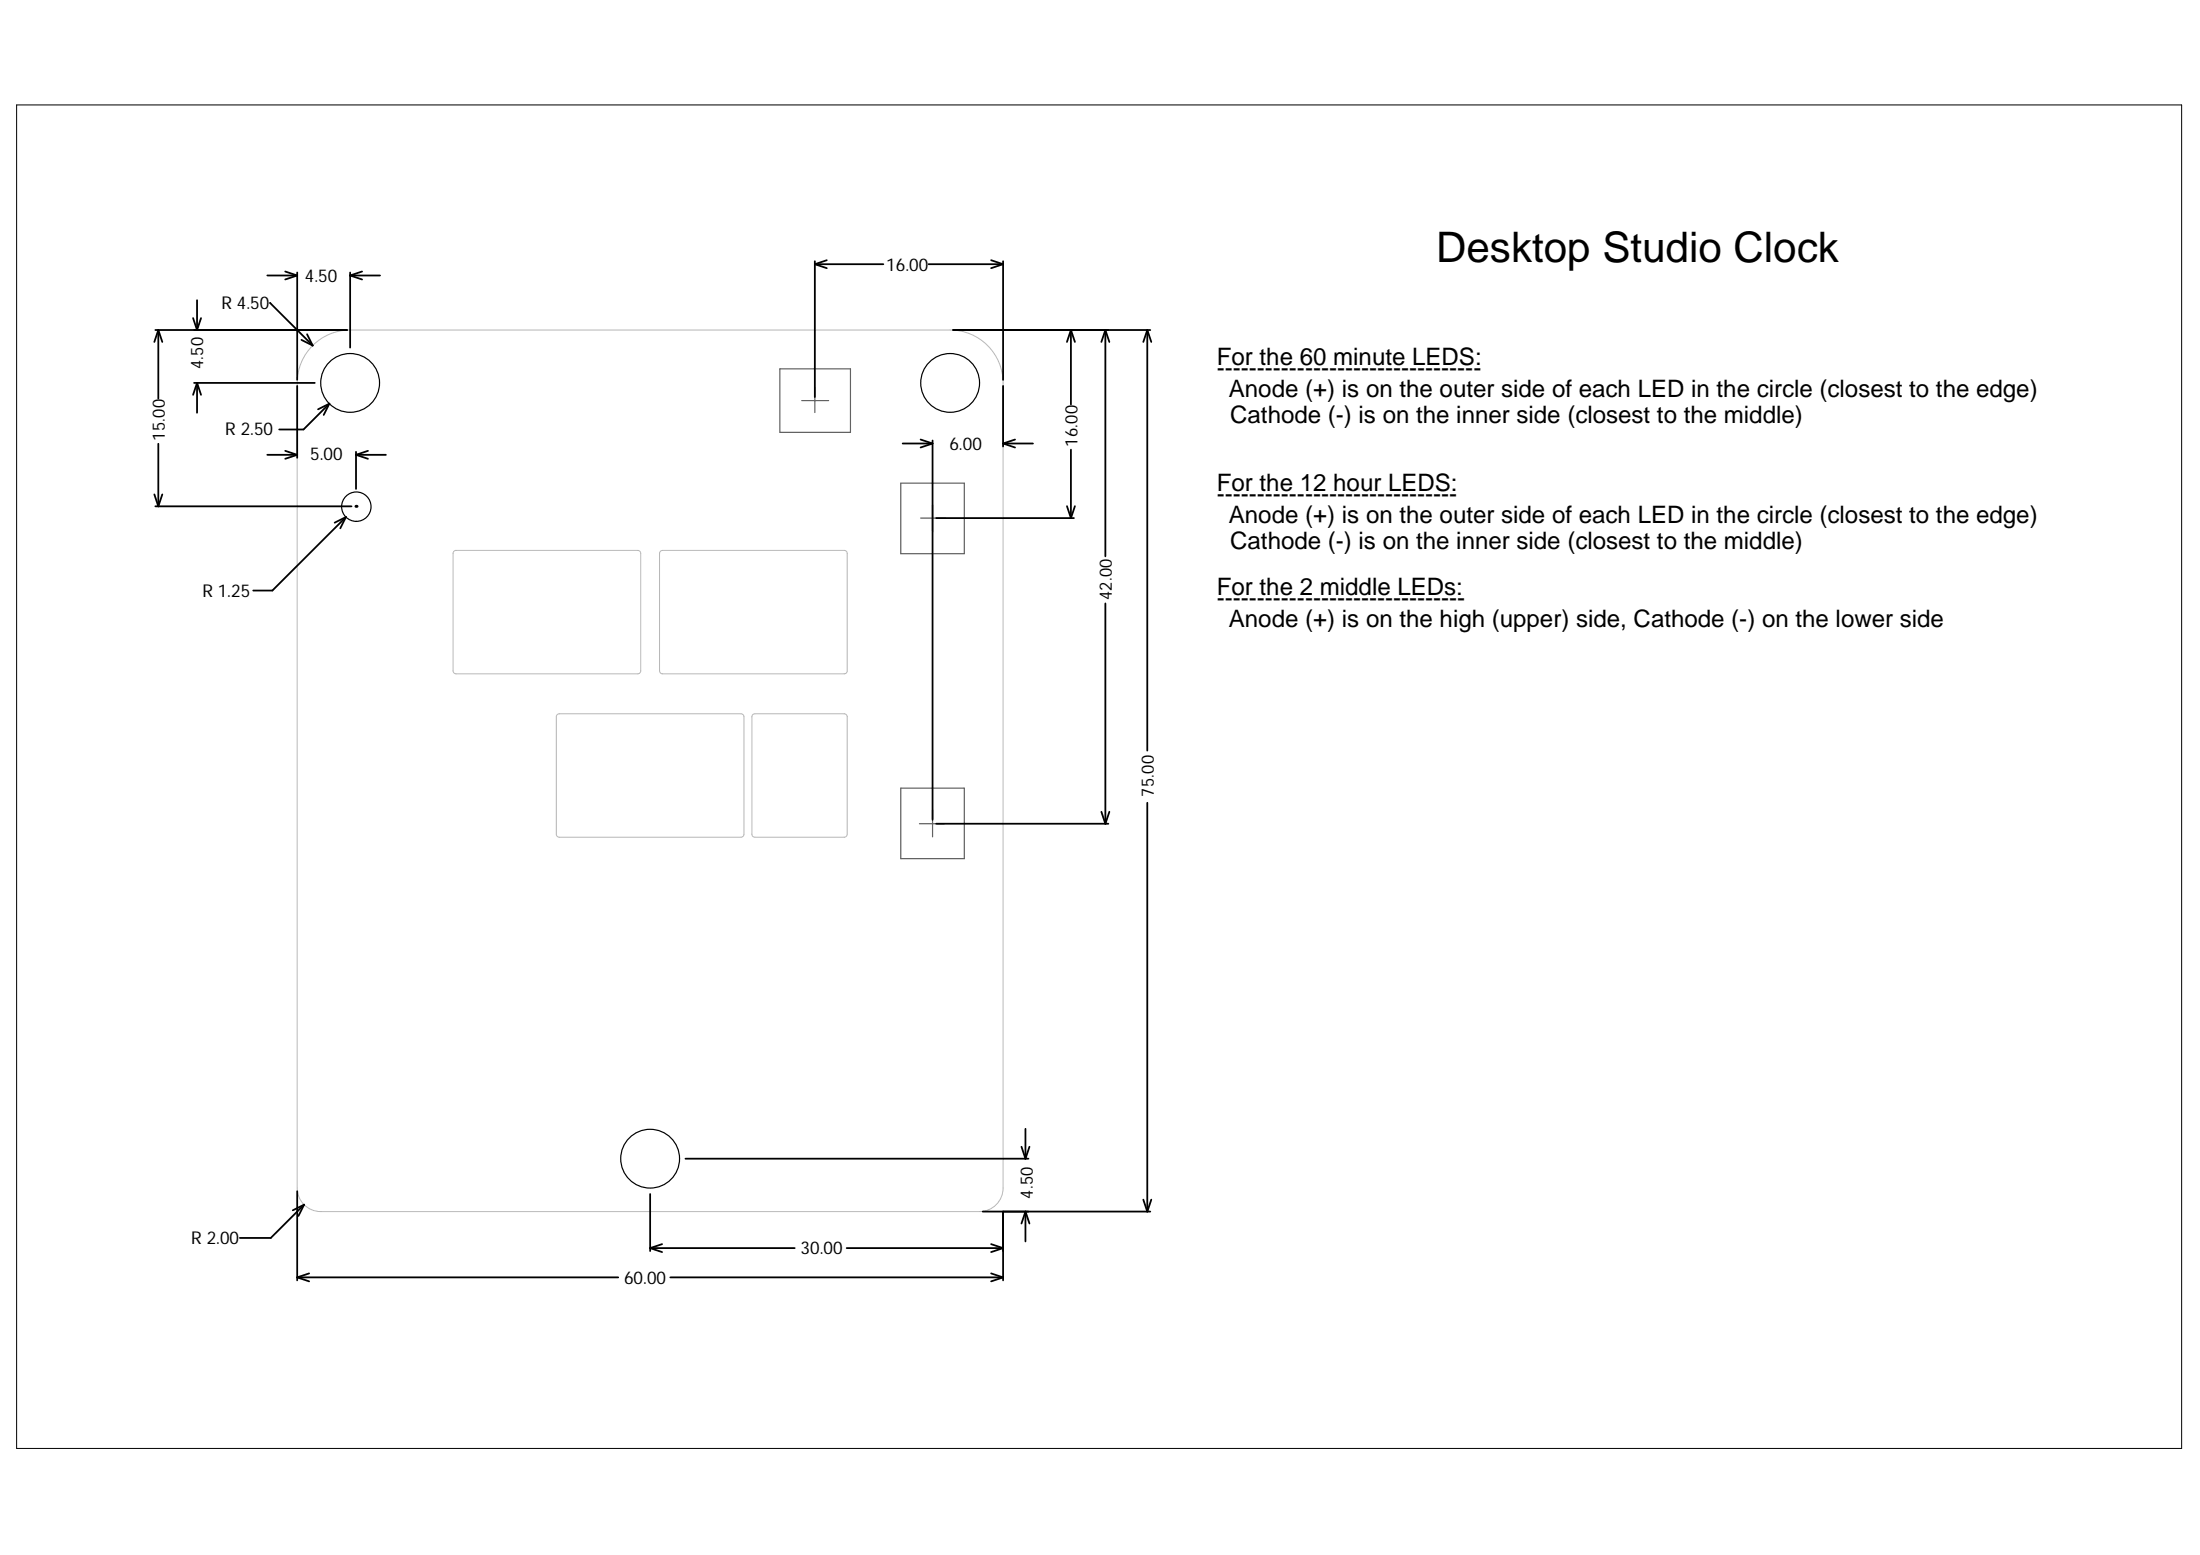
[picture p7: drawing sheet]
<svg xmlns="http://www.w3.org/2000/svg" width="297mm" height="210mm" viewBox="0 0 297 210" stroke-linecap="round" stroke-linejoin="round" font-family="sans-serif">
<path d="M105.3 49.8h9.5v8.6h-9.5zM108.2 54.1h3.7M110 52.3v3.4M121.6 65.2h8.6v9.5h-8.6zM124.3 69.9h3.4M125.9 68.2v3.6M121.6 106.4h8.6v9.5h-8.6zM124.1 111.2h3.4M125.9 109.3v3.7" fill="none" stroke="#5a5a5a" stroke-width=".16"/>
<path d="M41.9 47a7.1 7.1 0 0 1 5.4-2.5h81a7.1 7.1 0 0 1 7.1 7.2v108.7a3.2 3.2 0 0 1-3.1 3.1h-89a3.2 3.2 0 0 1-3.2-3.1v-108.7a7.1 7.1 0 0 1 1.8-4.7zM61.2 74.5l.4-.2 24.7 .1 .2 .3v16.1l-.4 .2-24.7-.1-.2-.3zM89.1 74.5l.3-.2 24.8 .1 .2 .3-.1 16.1-.3 .2-24.8-.1-.1-.3zM75.2 96.5l.3-.1h24.8l.1 .3v16.1l-.3 .2h-24.8l-.2-.4zM101.6 96.5l.3-.1h12.1l.3 .1 .1 16.1-.2 .4h-12.3l-.3-.2z" fill="none" stroke="#b8b8b8" stroke-width=".14"/>
<g fill="none" stroke="#000" stroke-width=".24">
<path d="M36.1 37.2h4M38.5 36.7l1.6 .5M40.1 36.8v14.5M40.1 37.2l-1.6 .5M47.3 36.8v10.1M47.3 37.2l1.6 .5M47.3 37.2h4M48.9 36.7l-1.6 .5M110 35.7l1.6 .5M110 35.3v18.3M110 35.7h9.3M111.6 35.1l-1.6 .6"/>
<path d="M125.4 35.7h10M133.8 35.1l1.6 .6M135.4 35.7l-1.6 .5M135.4 35.3v16M21 44.5h25.9M21.4 44.5v9.3M21.4 59.9v8.4M21.4 44.5l.5 1.7M21.4 44.5l-.6 1.7M26.1 42.9l.5 1.6M26.2 51.7h16.3M26.6 51.7l.5 1.6"/>
<path d="M26.6 40.5v4M26.6 51.7v4M26.6 51.7l-.5 1.6M27.1 42.9l-.5 1.6M36.5 40.9l5.7 5.7M40.1 52.1v9.7M40.7 45.9l1.5 .7M41.5 45.1l.7 1.5M44.5 54.5l-.8 1.5M44.5 54.5l-1.6 .8M44.5 54.5l-3.5 3.5h-3.3M121.9 59.9h4"/>
<path d="M124.3 59.3l1.6 .6M125.9 59.9l-1.6 .5M125.9 59.5v51.2M128.7 44.5h26.6M135.4 52.1v8.2M135.4 59.9h4.1M135.4 59.9l1.6 .5M137 59.3l-1.6 .6M144.6 44.5v10.1M144.6 44.5l.5 1.7M144.6 44.5l-.5 1.7M149.2 44.5l.6 1.7"/>
<path d="M149.2 44.5v30.6M149.2 44.5l-.5 1.7M154.9 44.5l-.5 1.7M154.9 44.5v56.8M154.9 44.5l.5 1.7M20.8 66.7l.6 1.6M21 68.3h26.5M21.9 66.7l-.5 1.6M36.1 61.4h4M38.5 60.9l1.6 .5M40.1 61.4l-1.6 .5M46.7 69.8l-.8 1.5"/>
<path d="M46.7 69.8l-9.9 9.9h-2.6M46.7 69.8l-1.5 .8M48.1 61v5M48.1 61.4l1.6 .5M48.1 61.4h4M49.7 60.9l-1.6 .5M126.4 69.9h18.6M144.1 68.3l.5 1.6M144.6 60.7v9.2M145.1 68.3l-.5 1.6M149.2 81.5v29.7M126.4 111.2h23.2"/>
<path d="M148.7 109.6l.5 1.6M149.8 109.6l-.6 1.6M154.9 108.4v55.1M92.6 156.4h46.3M137.9 154.8l.6 1.6M138.5 152.4v4M139 154.8l-.5 1.6M40.1 172.4l1.6 .6M40.1 160.8v12M40.1 172.4h43.4M41.1 162.6l-1.6 .8M41.1 162.6l-.8 1.5"/>
<path d="M41.1 162.6l-4.5 4.5h-4.2M41.7 171.9l-1.6 .5M87.8 168.5l1.6 .5M87.8 161.2v7.7M87.8 168.5h19.5M89.4 167.9l-1.6 .6M90.5 172.4h44.9M114.3 168.5h21.1M132.7 163.5h22.6M133.8 171.9l1.6 .5M133.8 167.9l1.6 .6M135.4 172.4l-1.6 .6"/>
<path d="M135.4 168.5l-1.6 .5M135.4 163.5v9.3M138.5 163.5l-.6 1.7M138.5 163.5v4.1M138.5 163.5l.5 1.7M154.4 161.9l.5 1.6M155.4 161.9l-.5 1.6"/>
</g>
<circle cx="48.1" cy="68.3" r=".2" fill="#000"/>
<path d="M2.2 14.2h292.4v181.3h-292.4z" fill="none" stroke="#000" stroke-width=".14"/>
<g fill="none" stroke="#000" stroke-width=".16">
<circle cx="47.3" cy="51.7" r="4"/>
<circle cx="128.3" cy="51.7" r="4"/>
<circle cx="48.1" cy="68.4" r="1.98"/>
<circle cx="87.8" cy="156.4" r="4"/>
</g>
<text font-size="5.7" x="193.9" y="35.3">Desktop Studio Clock</text>
<g font-size="3.2">
<text x="164.3" y="49.3">For the 60 minute LEDS:</text>
<text x="164.3" y="50.8">---------------------------------</text>
<text x="165.9" y="53.6">Anode (+) is on the outer side of each LED in the circle (closest to the edge)</text>
<text x="166.1" y="57.1">Cathode (-) is on the inner side (closest to the middle)</text>
<text x="164.3" y="66.2">For the 12 hour LEDS:</text>
<text x="164.3" y="67.7">------------------------------</text>
<text x="165.9" y="70.5">Anode (+) is on the outer side of each LED in the circle (closest to the edge)</text>
<text x="166.1" y="74">Cathode (-) is on the inner side (closest to the middle)</text>
<text x="164.3" y="80.3">For the 2 middle LEDs:</text>
<text x="164.3" y="81.8">-------------------------------</text>
<text x="165.9" y="84.6">Anode (+) is on the high (upper) side, Cathode (-) on the lower side</text>
</g>
<g font-size="2.4">
<text x="29.9" y="41.7">R 4.50</text>
<text x="41.2" y="38">4.50</text>
<text x="119.7" y="36.5">16.00</text>
<text x="30.4" y="58.8">R 2.50</text>
<text x="41.9" y="62.2">5.00</text>
<text x="128.2" y="60.7">6.00</text>
<text x="27.3" y="80.5">R 1.25</text>
<text x="25.8" y="168">R 2.00</text>
<text x="84.3" y="173.3">60.00</text>
<text x="108.1" y="169.3">30.00</text>
</g>
<g font-size="2.3">
<text x="27.4" y="49.8" transform="rotate(-90 27.4 49.8)">4.50</text>
<text x="22.2" y="59.5" transform="rotate(-90 22.2 59.5)">15.00</text>
<text x="145.5" y="60.3" transform="rotate(-90 145.5 60.3)">16.00</text>
<text x="150.1" y="81" transform="rotate(-90 150.1 81)">42.00</text>
<text x="155.8" y="107.6" transform="rotate(-90 155.8 107.6)">75.00</text>
<text x="139.4" y="161.8" transform="rotate(-90 139.4 161.8)">4.50</text>
</g>
</svg>
